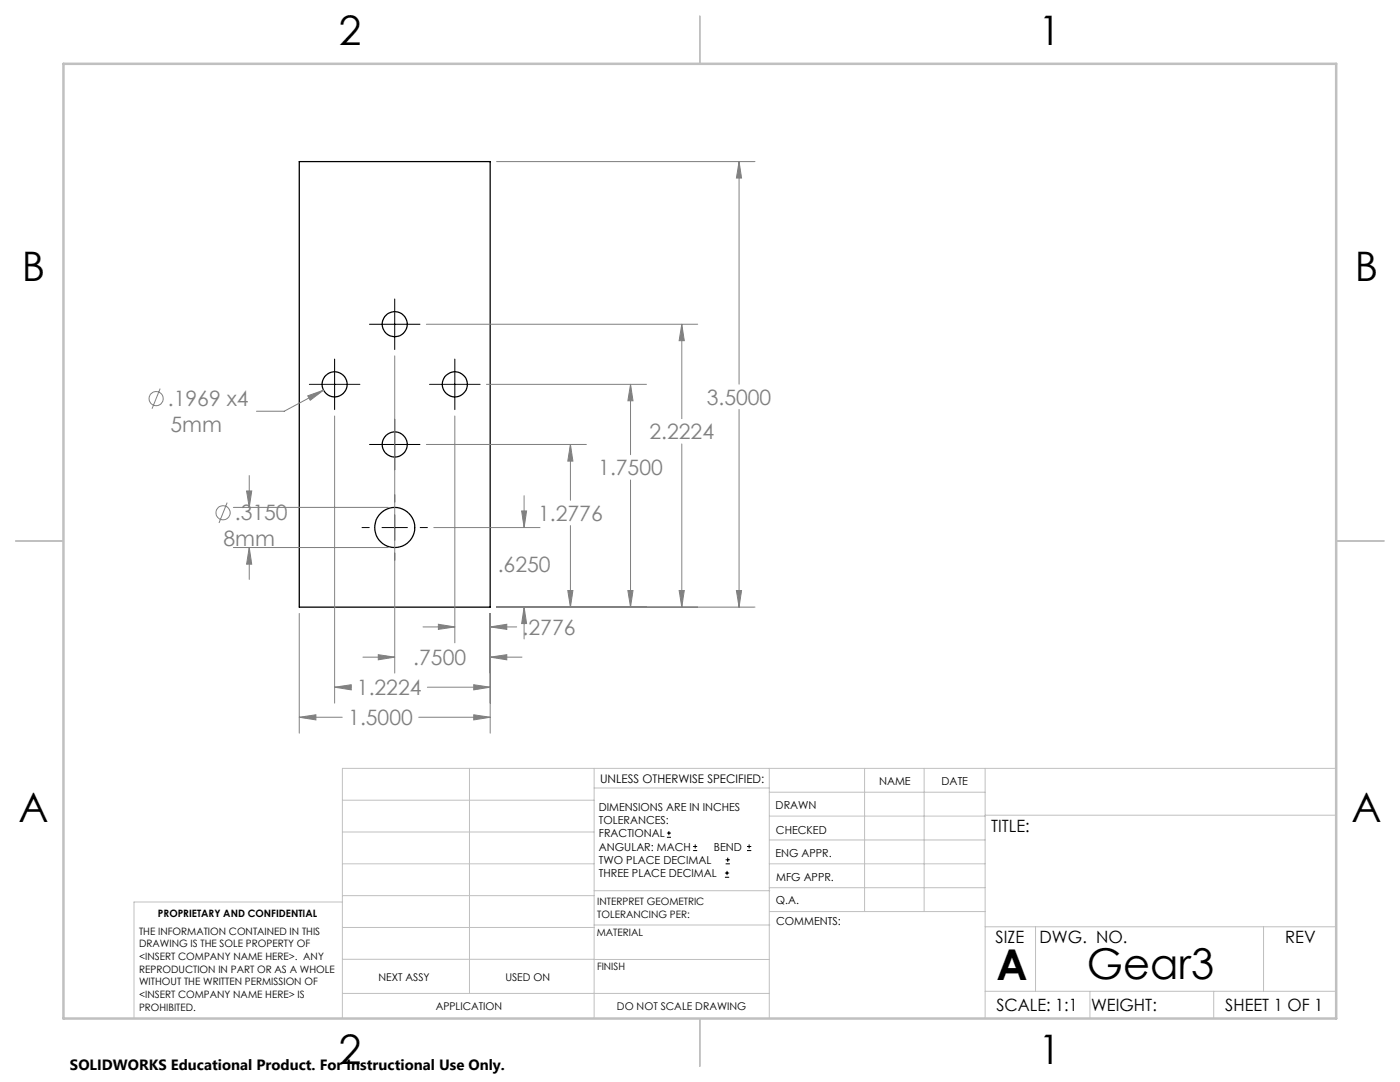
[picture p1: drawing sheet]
<svg xmlns="http://www.w3.org/2000/svg" width="279mm" height="216mm" viewBox="0 0 279 216" stroke-linecap="round" stroke-linejoin="round" font-family="sans-serif">
<g fill="none" stroke="#000" stroke-width=".25">
<path d="M59.7 32.2h38.1v88.9h-38.1z"/>
<circle cx="66.8" cy="76.7" r="2.5"/>
<circle cx="78.8" cy="64.7" r="2.5"/>
<circle cx="90.8" cy="76.7" r="2.49"/>
<circle cx="78.8" cy="88.7" r="2.5"/>
<circle cx="78.8" cy="105.3" r="4"/>
</g>
<g fill="none" stroke="#808080" stroke-width=".2">
<path d="M99.1 32.2h51.6M147.5 32.2v44.5M147.5 32.2l.5 3.3h-1zM32 77.5l-1.7 4.1M61.4 79l3.2-1.1-2.7 2zM64.6 77.9l-7.9 4.2h-5.5M78.8 71v63.3M85.1 64.7h54.1M97.1 76.7h31.9M125.8 76.7v14M125.8 76.7l.5 3.3h-1zM136.1 64.7v18.8"/>
<path d="M136.1 64.7l.5 3.3h-1.1zM49.2 98h1l-.5 3.2zM49.7 94.9v6.3M66.8 83v57.3M85.1 88.7h31.9M90.8 83v45.3M104.6 98.9v6.4M113.8 88.7v11.1M113.8 88.7l.5 3.3h-1zM125.8 95.8v25.3M136.1 88.6v32.5M147.5 81.7v39.4"/>
<path d="M45.3 100.3l-1.6 4.1M46.6 101.2h30.9M46.6 109.3h30.9M49.7 109.3l.5 3.3h-1zM49.7 109.3v6.3M86.6 105.3h21.2M104.1 102h1l-.5 3.3zM113.3 117.8h1l-.5 3.3zM113.8 104.9v16.2M125.3 117.8h1l-.5 3.3zM135.5 117.8h1.1l-.5 3.3zM147 117.8h1l-.5 3.3z"/>
<path d="M59.7 122.4v23.9M66.8 137.1h3.2M66.8 137.1l3.3-.5v1.1zM72.4 131.1h6.4M75.5 130.6l3.3 .5-3.3 .6zM84.4 125.1h6.4M85.3 137.1h12.5M87.5 124.6l3.3 .5-3.3 .5zM94.5 136.6l3.3 .5-3.3 .6zM97.8 122.4v23.9M97.8 125.1h5.3M97.8 131.1h6.4"/>
<path d="M97.8 125.1l3.3-.5v1zM97.8 131.1l3.3-.5v1.1zM99.1 121.1h51.6M104.6 121.1v6.4M104.6 121.1l.5 3.3h-1zM59.7 143.1h8.6M59.7 143.1l3.3-.5v1.1zM83.6 143.1h14.2M94.5 142.6l3.3 .5-3.3 .6z"/>
<circle cx="31.2" cy="79.5" r="1.41"/>
<circle cx="44.5" cy="102.3" r="1.41"/>
</g>
<g fill="none" stroke="#000" stroke-width=".2">
<path d="M78.8 59.7v10M61.7 76.7h10.1M66.8 71.6v10.1M73.7 64.7h10.1M85.7 76.7h10.1M90.8 71.6v10.1M73.7 88.7h10.1M78.8 83.6v10.1M78.8 98.7v1.5M72.2 105.3h1.5M76.2 105.3h5.1M78.8 102.7v5.1"/>
<path d="M78.8 110.3v1.5M83.9 105.3h1.4M133.1 167.1h.8M133.1 166.2h.8M133.5 165.8v.9M138.3 169.7h.8M138.3 168.9h.8M138.7 168.5v.8M144.7 175h.8M144.7 174.2h.8M144.8 172.4h.9M144.8 171.6h.9"/>
<path d="M145.1 173.8v.8M145.2 171.1v.9M149.1 169.7h.8M149.1 168.9h.8M149.5 168.5v.8"/>
</g>
<g fill="none" stroke="#c0c0c0" stroke-width=".2">
<path d="M68.3 159.7h50.3M93.7 153.3v44.9M118.6 153.3v49.9M118.6 157.2h34.9M153.5 153.3v49.9M153.5 158.1h43.1M172.5 153.3v28.6M184.4 153.3v28.6M196.6 153.3v49.9M266.7 153.3h-198.4v49.9M68.3 178.7h50.3M68.3 172.4h50.3"/>
<path d="M68.3 166h50.3M68.3 180h-41.6v23.2M118.6 177.7h35M153.5 167.6h43.1M153.5 162.8h43.1M153.5 172.4h43.1M153.5 177.1h43.1M196.6 162.7h70.1M68.3 198.2h85.2M68.3 191.4l85.2 .1M68.3 185.1h50.3M118.6 184.6h35"/>
<path d="M153.6 181.9h43M196.6 197.8h70.1M196.6 184.9h70.1M206.7 184.9v12.9M217.5 197.8v5.4M242.2 197.8v5.4M252.2 184.9v12.9"/>
</g>
<path d="M139.7 3.2v9.5M3.1 107.9h9.6M266.7 107.9h9.5M139.7 203.2v9.6" fill="none" stroke="#c0c0c0" stroke-width=".25"/>
<path d="M12.7 12.7h254v190.5h-254z" fill="none" stroke="#c0c0c0" stroke-width=".5"/>
<path d="M147 117.8h1l-.5 3.3zM147.5 32.2l.5 3.3h-1zM59.7 143.1l3.3-.5v1.1zM94.5 142.6l3.3 .5-3.3 .6zM97.8 125.1l3.3-.5v1zM87.5 124.6l3.3 .5-3.3 .5zM97.8 131.1l3.3-.5v1.1zM75.5 130.6l3.3 .5-3.3 .6zM94.5 136.6l3.3 .5-3.3 .6zM66.8 137.1l3.3-.5v1.1zM104.6 121.1l.5 3.3h-1zM104.1 102h1l-.5 3.3zM113.3 117.8h1l-.5 3.3zM113.8 88.7l.5 3.3h-1zM125.3 117.8h1l-.5 3.3zM125.8 76.7l.5 3.3h-1zM135.5 117.8h1.1l-.5 3.3zM136.1 64.7l.5 3.3h-1.1zM49.2 98h1l-.5 3.2zM49.7 109.3l.5 3.3h-1zM61.4 79l.5 .9 2.7-2z" fill="#808080"/>
<g font-size="8.5">
<text x="198.9" y="195.5">A</text>
<text x="216.9" y="195.4">Gear3</text>
</g>
<g font-size="8.1">
<text x="67.6" y="8.9">2</text>
<text x="207.3" y="8.9">1</text>
<text x="4.4" y="56.2">B</text>
<text x="270.4" y="56.2">B</text>
<text x="3.7" y="164.1">A</text>
<text x="269.7" y="164.1">A</text>
<text x="67.6" y="212.4">2</text>
<text x="207.3" y="212.4">1</text>
</g>
<g font-size="4.2" fill="#808080">
<text x="33.5" y="81.1">.1969 x4</text>
<text x="141" y="80.8">3.5000</text>
<text x="34" y="86.2">5mm</text>
<text x="129.6" y="87.6">2.2224</text>
<text x="119.4" y="94.9">1.7500</text>
<text x="46.9" y="103.9">.3150</text>
<text x="107.4" y="103.9">1.2776</text>
<text x="44.6" y="108.9">8mm</text>
<text x="99.3" y="114.2">.6250</text>
<text x="104.3" y="126.7">.2776</text>
<text x="82.5" y="132.7">.7500</text>
<text x="71.2" y="138.7">1.2224</text>
<text x="69.5" y="144.7">1.5000</text>
</g>
<g font-size="3.4">
<text x="197.8" y="166">TITLE:</text>
<text x="198.7" y="188.1">SIZE</text>
<text x="207.5" y="188.1">DWG. NO.</text>
<text x="256.5" y="188.2">REV</text>
<text x="198.8" y="201.7">SCALE: 1:1</text>
<text x="217.7" y="201.8">WEIGHT:</text>
<text x="244.5" y="201.7">SHEET 1 OF 1</text>
</g>
<text font-size="3" x="14" y="213.5">SOLIDWORKS Educational Product. For Instructional Use Only.</text>
<text font-size="2.4" x="119.8" y="156.2">UNLESS OTHERWISE SPECIFIED:</text>
<g font-size="2.2">
<text x="119.5" y="161.8">DIMENSIONS ARE IN INCHES</text>
<text x="154.8" y="161.4">DRAWN</text>
<text x="175.4" y="156.6">NAME</text>
<text x="187.9" y="156.7">DATE</text>
<text x="119.5" y="164.4">TOLERANCES:</text>
<text x="119.5" y="167.1">FRACTIONAL</text>
<text x="154.9" y="166.3">CHECKED</text>
<text x="119.5" y="169.7">ANGULAR: MACH</text>
<text x="119.5" y="172.4">TWO PLACE DECIMAL</text>
<text x="142.5" y="169.7">BEND</text>
<text x="154.8" y="171">ENG APPR.</text>
<text x="119.5" y="175">THREE PLACE DECIMAL</text>
<text x="154.9" y="175.7">MFG APPR.</text>
<text x="154.9" y="180.4">Q.A.</text>
<text x="154.9" y="184.6">COMMENTS:</text>
</g>
<g font-size="2.1">
<text x="75.5" y="195.7">NEXT ASSY</text>
<text x="100.9" y="195.7">USED ON</text>
<text x="86.9" y="201.5">APPLICATION</text>
<text x="123.1" y="201.6">DO NOT SCALE DRAWING</text>
</g>
<g font-size="2">
<text x="31.5" y="182.9">PROPRIETARY AND CONFIDENTIAL</text>
<text x="119.2" y="180.6">INTERPRET GEOMETRIC</text>
<text x="119.2" y="183.1">TOLERANCING PER:</text>
<text x="27.8" y="186.5">THE INFORMATION CONTAINED IN THIS</text>
<text x="27.8" y="189">DRAWING IS THE SOLE PROPERTY OF</text>
<text x="27.8" y="191.6">&lt;INSERT COMPANY NAME HERE&gt;. ANY</text>
<text x="119.1" y="186.7">MATERIAL</text>
<text x="27.8" y="194.1">REPRODUCTION IN PART OR AS A WHOLE</text>
<text x="27.8" y="196.6">WITHOUT THE WRITTEN PERMISSION OF</text>
<text x="119.1" y="193.5">FINISH</text>
<text x="27.8" y="199.1">&lt;INSERT COMPANY NAME HERE&gt; IS</text>
<text x="27.8" y="201.7">PROHIBITED.</text>
</g>
</svg>
